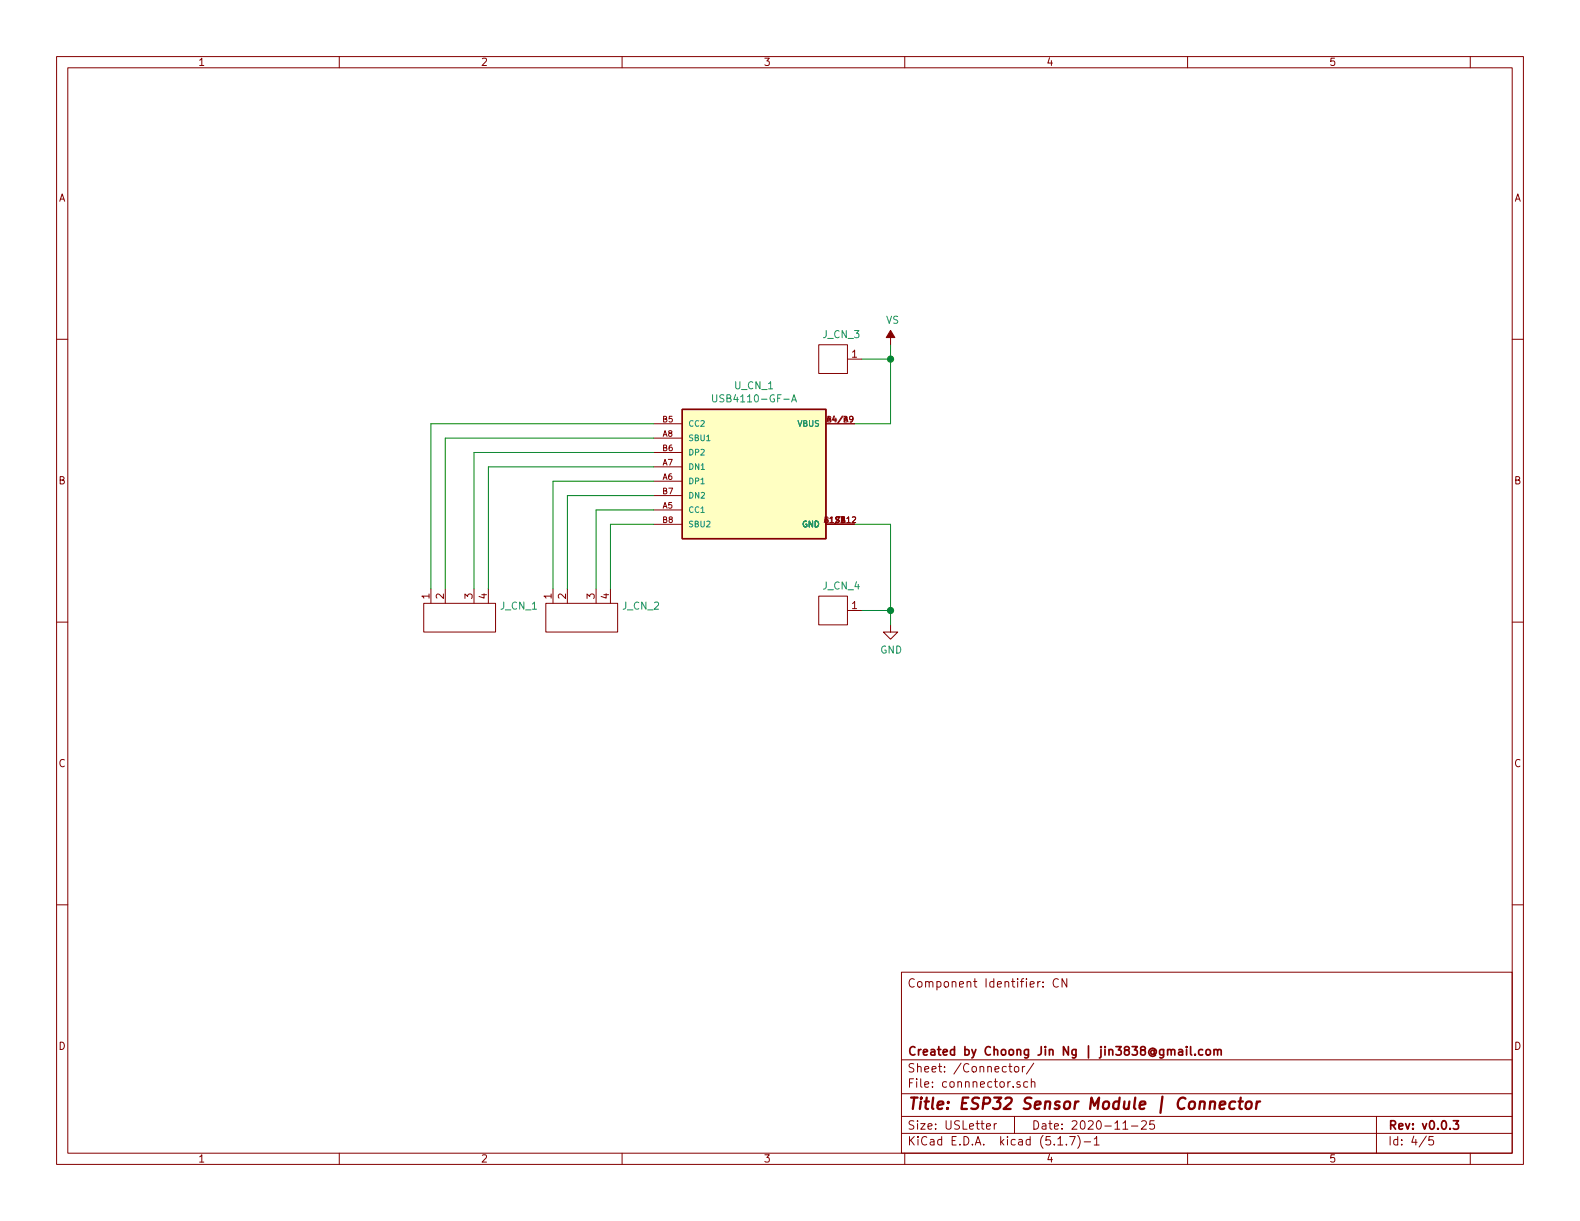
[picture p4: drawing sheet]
EESchema Schematic File Version 4
EELAYER 30 0
EELAYER END
$Descr USLetter 11000 8500
encoding utf-8
Sheet 4 5
Title "ESP32 Sensor Module | Connector"
Date "2020-11-25"
Rev "v0.0.3"
Comp "Created by Choong Jin Ng | jin3838@gmail.com"
Comment1 ""
Comment2 ""
Comment3 ""
Comment4 "Component Identifier: CN"
$EndDescr
$Comp
L power:GND #PWR0135
U 1 1
P 6200 4350
F 0 "#PWR0135" H 6200 4100 50  0001 C CNN
F 1 "GND" H 6205 4177 50  0000 C CNN
F 2 "" H 6200 4350 50  0001 C CNN
F 3 "" H 6200 4350 50  0001 C CNN
	1    6200 4350
	1    0    0    -1  
$EndComp
$Comp
L power:VS #PWR0136
U 1 1
P 6200 2400
F 0 "#PWR0136" H 6000 2250 50  0001 C CNN
F 1 "VS" H 6215 2573 50  0000 C CNN
F 2 "" H 6200 2400 50  0001 C CNN
F 3 "" H 6200 2400 50  0001 C CNN
	1    6200 2400
	1    0    0    -1  
$EndComp
Wire Wire Line
	5950 2950 6200 2950
Wire Wire Line
	5950 3650 6200 3650
Wire Wire Line
	6200 3650 6200 4250
$Comp
L USB4110-GF-A:USB4110-GF-A U_CN_1
U 1 1
P 5250 3250
F 0 "U_CN_1" H 5250 3817 50  0000 C CNN
F 1 "USB4110-GF-A" H 5250 3726 50  0000 C CNN
F 2 "footprints:USB4110-GF-A" H 5250 3250 50  0001 L BNN
F 3 "https://gct.co/files/drawings/usb4110.pdf" H 5250 3250 50  0001 L BNN
F 4 "A" H 5250 3250 50  0001 L BNN "PARTREV"
F 5 "Manufacturer Recommendations" H 5250 3250 50  0001 L BNN "STANDARD"
F 6 "" H 5250 3250 50  0001 L BNN "MAXIMUM_PACKAGE_HEIGHT"
F 7 "" H 5250 3250 50  0001 L BNN "MANUFACTURER"
F 8 "PTS647SK38SMTR2LFS" H 5250 3250 50  0001 C CNN "Part Name"
F 9 "DigiKey Canada" H 5250 3250 50  0001 C CNN "Vendor"
F 10 "GCT" H 5250 3250 50  0001 C CNN "Manufacturer"
F 11 "2073-USB4110-GF-A-1-ND" H 5250 3250 50  0001 C CNN "Vendor Part Name"
	1    5250 3250
	1    0    0    -1  
$EndComp
Wire Wire Line
	6200 2400 6200 2500
$Comp
L CANtech:Header_Pin_1 J_CN_3
U 1 1
P 5950 2500
F 0 "J_CN_3" V 5777 2408 50  0000 C CNN
F 1 "Header_Pin_1" H 5950 2500 50  0001 C CNN
F 2 "Connector_PinHeader_2.54mm:PinHeader_1x01_P2.54mm_Vertical" H 5950 2500 50  0001 C CNN
F 3 "" H 5950 2500 50  0001 C CNN
	1    5950 2500
	0    1    1    0   
$EndComp
Wire Wire Line
	6000 2500 6200 2500
Connection ~ 6200 2500
Wire Wire Line
	6200 2500 6200 2950
Wire Wire Line
	6000 4250 6200 4250
Connection ~ 6200 4250
Wire Wire Line
	6200 4250 6200 4350
$Comp
L CANtech:Header_Pin_4 J_CN_1
U 1 1
P 3200 4050
F 0 "J_CN_1" H 3478 3883 50  0000 L CNN
F 1 "Header_Pin_4" H 3200 4050 50  0001 C CNN
F 2 "Connector_PinHeader_2.54mm:PinHeader_1x04_P2.54mm_Vertical" H 3200 4050 50  0001 C CNN
F 3 "" H 3200 4050 50  0001 C CNN
	1    3200 4050
	1    0    0    -1  
$EndComp
$Comp
L CANtech:Header_Pin_4 J_CN_2
U 1 1
P 4050 4050
F 0 "J_CN_2" H 4328 3883 50  0000 L CNN
F 1 "Header_Pin_4" H 4050 4050 50  0001 C CNN
F 2 "Connector_PinHeader_2.54mm:PinHeader_1x04_P2.54mm_Vertical" H 4050 4050 50  0001 C CNN
F 3 "" H 4050 4050 50  0001 C CNN
	1    4050 4050
	1    0    0    -1  
$EndComp
Wire Wire Line
	4550 2950 3000 2950
Wire Wire Line
	3000 2950 3000 4100
Wire Wire Line
	3100 4100 3100 3050
Wire Wire Line
	3100 3050 4550 3050
Wire Wire Line
	4550 3150 3300 3150
Wire Wire Line
	3300 3150 3300 4100
Wire Wire Line
	3400 4100 3400 3250
Wire Wire Line
	3400 3250 4550 3250
Wire Wire Line
	4550 3350 3850 3350
Wire Wire Line
	3850 3350 3850 4100
Wire Wire Line
	4550 3450 3950 3450
Wire Wire Line
	3950 3450 3950 4100
Wire Wire Line
	4150 4100 4150 3550
Wire Wire Line
	4150 3550 4550 3550
Wire Wire Line
	4550 3650 4250 3650
Wire Wire Line
	4250 3650 4250 4100
$Comp
L CANtech:Header_Pin_1 J_CN_4
U 1 1
P 5950 4250
F 0 "J_CN_4" V 5777 4158 50  0000 C CNN
F 1 "Header_Pin_1" H 5950 4250 50  0001 C CNN
F 2 "Connector_PinHeader_2.54mm:PinHeader_1x01_P2.54mm_Vertical" H 5950 4250 50  0001 C CNN
F 3 "" H 5950 4250 50  0001 C CNN
	1    5950 4250
	0    1    1    0   
$EndComp
$EndSCHEMATC
